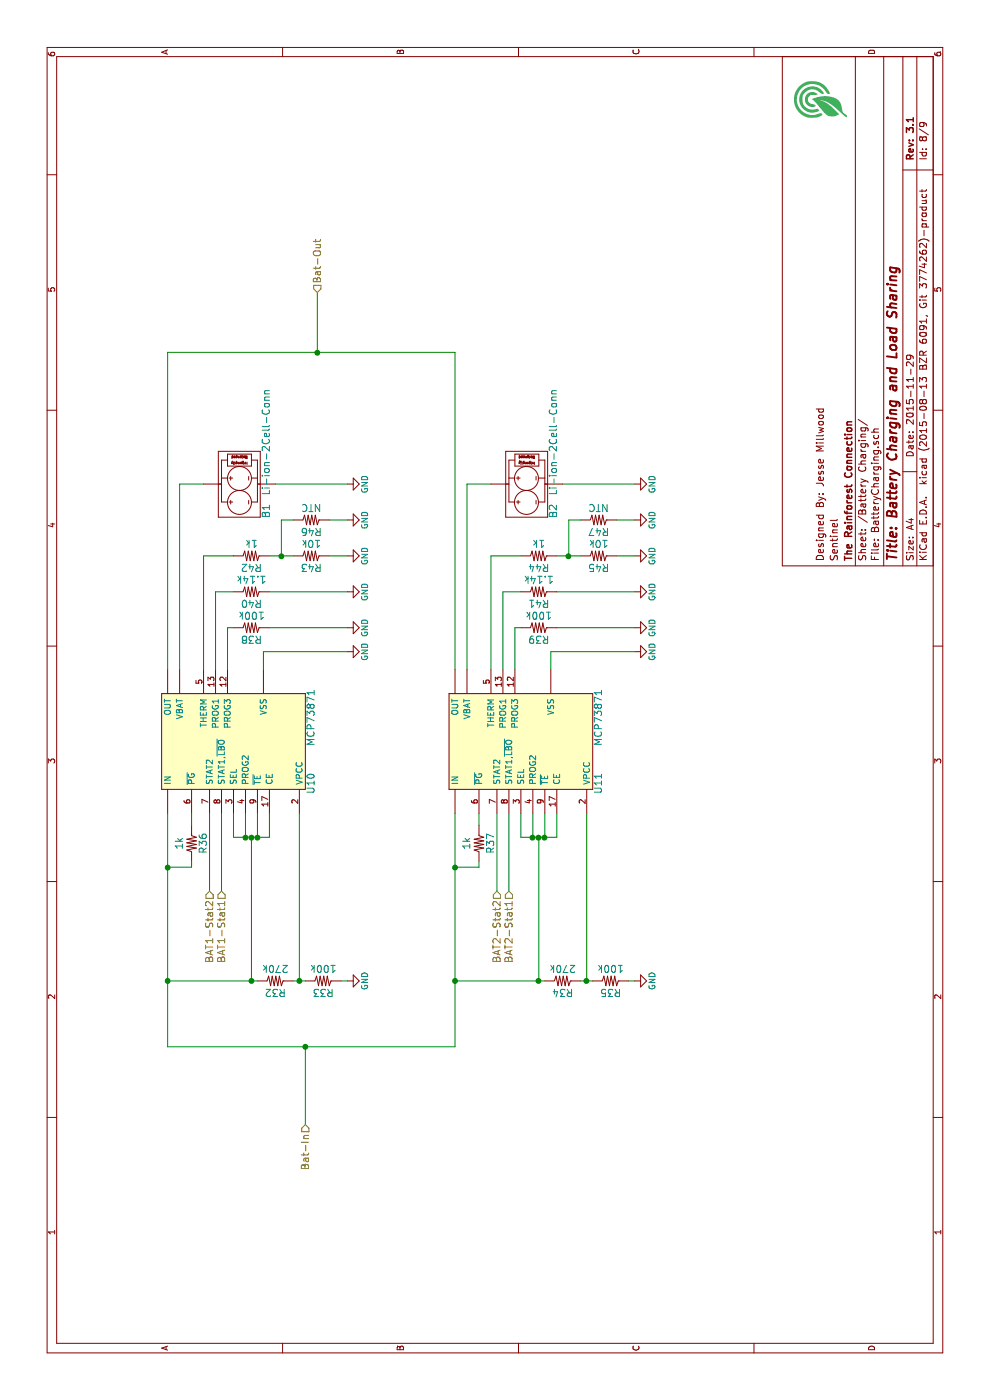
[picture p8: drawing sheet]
EESchema Schematic File Version 2
LIBS:power
LIBS:device
LIBS:transistors
LIBS:conn
LIBS:linear
LIBS:regul
LIBS:74xx
LIBS:cmos4000
LIBS:adc-dac
LIBS:memory
LIBS:xilinx
LIBS:microcontrollers
LIBS:dsp
LIBS:microchip
LIBS:analog_switches
LIBS:motorola
LIBS:texas
LIBS:intel
LIBS:audio
LIBS:interface
LIBS:digital-audio
LIBS:philips
LIBS:display
LIBS:cypress
LIBS:siliconi
LIBS:opto
LIBS:atmel
LIBS:contrib
LIBS:valves
LIBS:JICs
LIBS:Microcontrolers
LIBS:Jdevices
LIBS:JMech
LIBS:Mainboard-cache
EELAYER 25 0
EELAYER END
$Descr A4 11693 8268
encoding utf-8
Sheet 8 9
Title "Battery Charging and Load Sharing"
Date "2015-11-29"
Rev "3.1"
Comp "The Rainforest Connection"
Comment1 "Sentinel"
Comment2 "Designed By: Jesse Millwood"
Comment3 ""
Comment4 ""
$EndDescr
$Comp
L MCP73871 U10
U 1 1
P 5500 1950
F 0 "U10" H 5150 1300 60  0000 C CNN
F 1 "MCP73871" H 5700 1300 60  0000 C CNN
F 2 "Housings_DFN_QFN:QFN-20-1EP_4x4mm_Pitch0.5mm" H 5500 2100 60  0001 C CNN
F 3 "" H 5500 2100 60  0000 C CNN
F 4 "DigiKey" H 5500 1950 60  0001 C CNN "Distributor"
F 5 "MCP73871-2CCI/ML-ND" H 5500 1950 60  0001 C CNN "Distributor #"
	1    5500 1950
	1    0    0    -1  
$EndComp
$Comp
L GND #PWR60
U 1 1
P 6250 2900
F 0 "#PWR60" H 6250 2650 50  0001 C CNN
F 1 "GND" H 6250 2750 50  0000 C CNN
F 2 "" H 6250 2900 60  0000 C CNN
F 3 "" H 6250 2900 60  0000 C CNN
	1    6250 2900
	1    0    0    -1  
$EndComp
Wire Wire Line
	6250 2900 6250 2200
Wire Wire Line
	6250 2200 6100 2200
$Comp
L Res R38
U 1 1
P 6450 2100
F 0 "R38" H 6450 2000 60  0000 C CNN
F 1 "100k" H 6450 2200 60  0000 C CNN
F 2 "Resistors_SMD:R_0805_HandSoldering" H 6450 2100 60  0001 C CNN
F 3 "" H 6450 2100 60  0000 C CNN
F 4 "DigiKey" H 6450 2100 60  0001 C CNN "Distributor"
F 5 "RHM100KCHCT-ND" H 6450 2100 60  0001 C CNN "Distributor #"
	1    6450 2100
	0    1    1    0   
$EndComp
$Comp
L Res R40
U 1 1
P 6750 2100
F 0 "R40" H 6750 2000 60  0000 C CNN
F 1 "1.14k" H 6750 2200 60  0000 C CNN
F 2 "Resistors_SMD:R_0805_HandSoldering" H 6750 2100 60  0001 C CNN
F 3 "" H 6750 2100 60  0000 C CNN
F 4 "DigiKey" H 6750 2100 60  0001 C CNN "Distributor"
F 5 "P1.15KCCT-ND" H 6750 2100 60  0001 C CNN "Distributor #"
	1    6750 2100
	0    1    1    0   
$EndComp
Wire Wire Line
	6100 1900 6450 1900
Wire Wire Line
	6450 1900 6450 1950
Wire Wire Line
	6100 1800 6750 1800
Wire Wire Line
	6750 1800 6750 1950
$Comp
L GND #PWR62
U 1 1
P 6450 2900
F 0 "#PWR62" H 6450 2650 50  0001 C CNN
F 1 "GND" H 6450 2750 50  0000 C CNN
F 2 "" H 6450 2900 60  0000 C CNN
F 3 "" H 6450 2900 60  0000 C CNN
	1    6450 2900
	1    0    0    -1  
$EndComp
$Comp
L GND #PWR64
U 1 1
P 6750 2900
F 0 "#PWR64" H 6750 2650 50  0001 C CNN
F 1 "GND" H 6750 2750 50  0000 C CNN
F 2 "" H 6750 2900 60  0000 C CNN
F 3 "" H 6750 2900 60  0000 C CNN
	1    6750 2900
	1    0    0    -1  
$EndComp
Wire Wire Line
	6450 2900 6450 2250
Wire Wire Line
	6750 2900 6750 2250
$Comp
L GND #PWR66
U 1 1
P 7050 2900
F 0 "#PWR66" H 7050 2650 50  0001 C CNN
F 1 "GND" H 7050 2750 50  0000 C CNN
F 2 "" H 7050 2900 60  0000 C CNN
F 3 "" H 7050 2900 60  0000 C CNN
	1    7050 2900
	1    0    0    -1  
$EndComp
Wire Wire Line
	7050 1950 7050 1700
Wire Wire Line
	7050 1700 6100 1700
Wire Wire Line
	6100 1500 7650 1500
Wire Wire Line
	7650 1500 7650 1700
$Comp
L GND #PWR70
U 1 1
P 7650 2900
F 0 "#PWR70" H 7650 2650 50  0001 C CNN
F 1 "GND" H 7650 2750 50  0000 C CNN
F 2 "" H 7650 2900 60  0000 C CNN
F 3 "" H 7650 2900 60  0000 C CNN
	1    7650 2900
	1    0    0    -1  
$EndComp
Wire Wire Line
	7650 2900 7650 2300
Wire Wire Line
	6100 1400 8750 1400
Wire Wire Line
	8750 1400 8750 3800
$Comp
L Res R36
U 1 1
P 4650 1600
F 0 "R36" H 4650 1500 60  0000 C CNN
F 1 "1k" H 4650 1700 60  0000 C CNN
F 2 "Resistors_SMD:R_0805_HandSoldering" H 4650 1600 60  0001 C CNN
F 3 "" H 4650 1600 60  0000 C CNN
F 4 "DigiKey" H 4650 1600 60  0001 C CNN "Distributor"
F 5 "P1.0KACT-ND" H 4650 1600 60  0001 C CNN "Distributor #"
	1    4650 1600
	1    0    0    -1  
$EndComp
Wire Wire Line
	4800 1600 4900 1600
Wire Wire Line
	2950 1400 4900 1400
Wire Wire Line
	4450 1400 4450 1600
Wire Wire Line
	4450 1600 4500 1600
Wire Wire Line
	4900 1750 4250 1750
Wire Wire Line
	4900 1850 4250 1850
Text HLabel 4250 1750 0    60   Input ~ 0
BAT1-Stat2
Text HLabel 4250 1850 0    60   Input ~ 0
BAT1-Stat1
Wire Wire Line
	4900 1950 4700 1950
Wire Wire Line
	4700 1950 4700 2250
Wire Wire Line
	4700 2250 4900 2250
Wire Wire Line
	4900 2150 4700 2150
Connection ~ 4700 2150
Wire Wire Line
	4900 2050 4700 2050
Connection ~ 4700 2050
Wire Wire Line
	3500 2100 4700 2100
Connection ~ 4700 2100
Wire Wire Line
	3500 1400 3500 2150
Connection ~ 4450 1400
$Comp
L Res R32
U 1 1
P 3500 2300
F 0 "R32" H 3500 2200 60  0000 C CNN
F 1 "270k" H 3500 2400 60  0000 C CNN
F 2 "Resistors_SMD:R_0805_HandSoldering" H 3500 2300 60  0001 C CNN
F 3 "" H 3500 2300 60  0000 C CNN
F 4 "DigiKey" H 3500 2300 60  0001 C CNN "Distributor"
F 5 "P270KCCT-ND" H 3500 2300 60  0001 C CNN "Distributor #"
	1    3500 2300
	0    1    1    0   
$EndComp
Wire Wire Line
	4900 2500 3500 2500
Wire Wire Line
	3500 2450 3500 2550
Connection ~ 3500 2100
$Comp
L Res R33
U 1 1
P 3500 2700
F 0 "R33" H 3500 2600 60  0000 C CNN
F 1 "100k" H 3500 2800 60  0000 C CNN
F 2 "Resistors_SMD:R_0805_HandSoldering" H 3500 2700 60  0001 C CNN
F 3 "" H 3500 2700 60  0000 C CNN
F 4 "DigiKey" H 3500 2700 60  0001 C CNN "Distributor"
F 5 "RHM100KCHCT-ND" H 3500 2700 60  0001 C CNN "Distributor #"
	1    3500 2700
	0    1    1    0   
$EndComp
Connection ~ 3500 2500
Wire Wire Line
	3500 2850 3500 2900
$Comp
L GND #PWR58
U 1 1
P 3500 2900
F 0 "#PWR58" H 3500 2650 50  0001 C CNN
F 1 "GND" H 3500 2750 50  0000 C CNN
F 2 "" H 3500 2900 60  0000 C CNN
F 3 "" H 3500 2900 60  0000 C CNN
	1    3500 2900
	1    0    0    -1  
$EndComp
$Comp
L Res R42
U 1 1
P 7050 2100
F 0 "R42" H 7050 2000 60  0000 C CNN
F 1 "1k" H 7050 2200 60  0000 C CNN
F 2 "Resistors_SMD:R_0805_HandSoldering" H 7050 2100 60  0001 C CNN
F 3 "" H 7050 2100 60  0000 C CNN
F 4 "DigiKey" H 7050 2100 60  0001 C CNN "Distributor"
F 5 "P1.0KACT-ND" H 7050 2100 60  0001 C CNN "Distributor #"
	1    7050 2100
	0    1    1    0   
$EndComp
$Comp
L Res R43
U 1 1
P 7050 2600
F 0 "R43" H 7050 2500 60  0000 C CNN
F 1 "10k" H 7050 2700 60  0000 C CNN
F 2 "Resistors_SMD:R_0805_HandSoldering" H 7050 2600 60  0001 C CNN
F 3 "" H 7050 2600 60  0000 C CNN
F 4 "DigiKey" H 7050 2600 60  0001 C CNN "Distributor"
F 5 "P10KACT-ND" H 7050 2600 60  0001 C CNN "Distributor #"
	1    7050 2600
	0    1    1    0   
$EndComp
$Comp
L Res R46
U 1 1
P 7350 2600
F 0 "R46" H 7350 2500 60  0000 C CNN
F 1 "NTC" H 7350 2700 60  0000 C CNN
F 2 "RFCx:JST-1.5mm" H 7350 2600 60  0001 C CNN
F 3 "" H 7350 2600 60  0000 C CNN
F 4 "DigiKey" H 7350 2600 60  0001 C CNN "Distributor"
F 5 "BC2384-ND, 455-1657-ND" H 7350 2600 60  0001 C CNN "Distributor #"
	1    7350 2600
	0    1    1    0   
$EndComp
Wire Wire Line
	7050 2250 7050 2450
Wire Wire Line
	7050 2750 7050 2900
$Comp
L GND #PWR68
U 1 1
P 7350 2900
F 0 "#PWR68" H 7350 2650 50  0001 C CNN
F 1 "GND" H 7350 2750 50  0000 C CNN
F 2 "" H 7350 2900 60  0000 C CNN
F 3 "" H 7350 2900 60  0000 C CNN
	1    7350 2900
	1    0    0    -1  
$EndComp
Wire Wire Line
	7350 2900 7350 2750
Wire Wire Line
	7350 2450 7350 2350
Wire Wire Line
	7350 2350 7050 2350
Connection ~ 7050 2350
$Comp
L MCP73871 U11
U 1 1
P 5500 4350
F 0 "U11" H 5150 3700 60  0000 C CNN
F 1 "MCP73871" H 5700 3700 60  0000 C CNN
F 2 "Housings_DFN_QFN:QFN-20-1EP_4x4mm_Pitch0.5mm" H 5500 4500 60  0001 C CNN
F 3 "" H 5500 4500 60  0000 C CNN
F 4 "DigiKey" H 5500 4350 60  0001 C CNN "Distributor"
F 5 "MCP73871-2CCI/ML-ND" H 5500 4350 60  0001 C CNN "Distributor #"
	1    5500 4350
	1    0    0    -1  
$EndComp
$Comp
L GND #PWR61
U 1 1
P 6250 5300
F 0 "#PWR61" H 6250 5050 50  0001 C CNN
F 1 "GND" H 6250 5150 50  0000 C CNN
F 2 "" H 6250 5300 60  0000 C CNN
F 3 "" H 6250 5300 60  0000 C CNN
	1    6250 5300
	1    0    0    -1  
$EndComp
Wire Wire Line
	6250 5300 6250 4600
Wire Wire Line
	6250 4600 6100 4600
$Comp
L Res R39
U 1 1
P 6450 4500
F 0 "R39" H 6450 4400 60  0000 C CNN
F 1 "100k" H 6450 4600 60  0000 C CNN
F 2 "Resistors_SMD:R_0805_HandSoldering" H 6450 4500 60  0001 C CNN
F 3 "" H 6450 4500 60  0000 C CNN
F 4 "DigiKey" H 6450 4500 60  0001 C CNN "Distributor"
F 5 "RHM100KCHCT-ND" H 6450 4500 60  0001 C CNN "Distributor #"
	1    6450 4500
	0    1    1    0   
$EndComp
$Comp
L Res R41
U 1 1
P 6750 4500
F 0 "R41" H 6750 4400 60  0000 C CNN
F 1 "1.14k" H 6750 4600 60  0000 C CNN
F 2 "Resistors_SMD:R_0805_HandSoldering" H 6750 4500 60  0001 C CNN
F 3 "" H 6750 4500 60  0000 C CNN
F 4 "DigiKey" H 6750 4500 60  0001 C CNN "Distributor"
F 5 "P1.15KCCT-ND" H 6750 4500 60  0001 C CNN "Distributor #"
	1    6750 4500
	0    1    1    0   
$EndComp
Wire Wire Line
	6100 4300 6450 4300
Wire Wire Line
	6450 4300 6450 4350
Wire Wire Line
	6100 4200 6750 4200
Wire Wire Line
	6750 4200 6750 4350
$Comp
L GND #PWR63
U 1 1
P 6450 5300
F 0 "#PWR63" H 6450 5050 50  0001 C CNN
F 1 "GND" H 6450 5150 50  0000 C CNN
F 2 "" H 6450 5300 60  0000 C CNN
F 3 "" H 6450 5300 60  0000 C CNN
	1    6450 5300
	1    0    0    -1  
$EndComp
$Comp
L GND #PWR65
U 1 1
P 6750 5300
F 0 "#PWR65" H 6750 5050 50  0001 C CNN
F 1 "GND" H 6750 5150 50  0000 C CNN
F 2 "" H 6750 5300 60  0000 C CNN
F 3 "" H 6750 5300 60  0000 C CNN
	1    6750 5300
	1    0    0    -1  
$EndComp
Wire Wire Line
	6450 5300 6450 4650
Wire Wire Line
	6750 5300 6750 4650
$Comp
L GND #PWR67
U 1 1
P 7050 5300
F 0 "#PWR67" H 7050 5050 50  0001 C CNN
F 1 "GND" H 7050 5150 50  0000 C CNN
F 2 "" H 7050 5300 60  0000 C CNN
F 3 "" H 7050 5300 60  0000 C CNN
	1    7050 5300
	1    0    0    -1  
$EndComp
Wire Wire Line
	7050 4350 7050 4100
Wire Wire Line
	7050 4100 6100 4100
Wire Wire Line
	6100 3900 7650 3900
Wire Wire Line
	7650 3900 7650 4100
$Comp
L GND #PWR71
U 1 1
P 7650 5300
F 0 "#PWR71" H 7650 5050 50  0001 C CNN
F 1 "GND" H 7650 5150 50  0000 C CNN
F 2 "" H 7650 5300 60  0000 C CNN
F 3 "" H 7650 5300 60  0000 C CNN
	1    7650 5300
	1    0    0    -1  
$EndComp
Wire Wire Line
	7650 5300 7650 4700
Wire Wire Line
	8750 3800 6100 3800
$Comp
L Res R37
U 1 1
P 4650 4000
F 0 "R37" H 4650 3900 60  0000 C CNN
F 1 "1k" H 4650 4100 60  0000 C CNN
F 2 "Resistors_SMD:R_0805_HandSoldering" H 4650 4000 60  0001 C CNN
F 3 "" H 4650 4000 60  0000 C CNN
F 4 "DigiKey" H 4650 4000 60  0001 C CNN "Distributor"
F 5 "P1.0KACT-ND" H 4650 4000 60  0001 C CNN "Distributor #"
	1    4650 4000
	1    0    0    -1  
$EndComp
Wire Wire Line
	4800 4000 4900 4000
Wire Wire Line
	2950 3800 4900 3800
Wire Wire Line
	4450 3800 4450 4000
Wire Wire Line
	4450 4000 4500 4000
Wire Wire Line
	4900 4150 4250 4150
Wire Wire Line
	4900 4250 4250 4250
Text HLabel 4250 4150 0    60   Input ~ 0
BAT2-Stat2
Text HLabel 4250 4250 0    60   Input ~ 0
BAT2-Stat1
Wire Wire Line
	4900 4350 4700 4350
Wire Wire Line
	4700 4350 4700 4650
Wire Wire Line
	4700 4650 4900 4650
Wire Wire Line
	4900 4550 4700 4550
Connection ~ 4700 4550
Wire Wire Line
	4900 4450 4700 4450
Connection ~ 4700 4450
Wire Wire Line
	3500 4500 4700 4500
Connection ~ 4700 4500
Wire Wire Line
	3500 3800 3500 4550
Connection ~ 4450 3800
$Comp
L Res R34
U 1 1
P 3500 4700
F 0 "R34" H 3500 4600 60  0000 C CNN
F 1 "270k" H 3500 4800 60  0000 C CNN
F 2 "Resistors_SMD:R_0805_HandSoldering" H 3500 4700 60  0001 C CNN
F 3 "" H 3500 4700 60  0000 C CNN
F 4 "DigiKey" H 3500 4700 60  0001 C CNN "Distributor"
F 5 "P270KCCT-ND" H 3500 4700 60  0001 C CNN "Distributor #"
	1    3500 4700
	0    1    1    0   
$EndComp
Wire Wire Line
	4900 4900 3500 4900
Wire Wire Line
	3500 4850 3500 4950
Connection ~ 3500 4500
$Comp
L Res R35
U 1 1
P 3500 5100
F 0 "R35" H 3500 5000 60  0000 C CNN
F 1 "100k" H 3500 5200 60  0000 C CNN
F 2 "Resistors_SMD:R_0805_HandSoldering" H 3500 5100 60  0001 C CNN
F 3 "" H 3500 5100 60  0000 C CNN
F 4 "DigiKey" H 3500 5100 60  0001 C CNN "Distributor"
F 5 "RHM100KCHCT-ND" H 3500 5100 60  0001 C CNN "Distributor #"
	1    3500 5100
	0    1    1    0   
$EndComp
Connection ~ 3500 4900
Wire Wire Line
	3500 5250 3500 5300
$Comp
L GND #PWR59
U 1 1
P 3500 5300
F 0 "#PWR59" H 3500 5050 50  0001 C CNN
F 1 "GND" H 3500 5150 50  0000 C CNN
F 2 "" H 3500 5300 60  0000 C CNN
F 3 "" H 3500 5300 60  0000 C CNN
	1    3500 5300
	1    0    0    -1  
$EndComp
$Comp
L Res R44
U 1 1
P 7050 4500
F 0 "R44" H 7050 4400 60  0000 C CNN
F 1 "1k" H 7050 4600 60  0000 C CNN
F 2 "Resistors_SMD:R_0805_HandSoldering" H 7050 4500 60  0001 C CNN
F 3 "" H 7050 4500 60  0000 C CNN
F 4 "DigiKey" H 7050 4500 60  0001 C CNN "Distributor"
F 5 "P1.0KACT-ND" H 7050 4500 60  0001 C CNN "Distributor #"
	1    7050 4500
	0    1    1    0   
$EndComp
$Comp
L Res R45
U 1 1
P 7050 5000
F 0 "R45" H 7050 4900 60  0000 C CNN
F 1 "10k" H 7050 5100 60  0000 C CNN
F 2 "Resistors_SMD:R_0805_HandSoldering" H 7050 5000 60  0001 C CNN
F 3 "" H 7050 5000 60  0000 C CNN
F 4 "DigiKey" H 7050 5000 60  0001 C CNN "Distributor"
F 5 "P10KACT-ND" H 7050 5000 60  0001 C CNN "Distributor #"
	1    7050 5000
	0    1    1    0   
$EndComp
$Comp
L Res R47
U 1 1
P 7350 5000
F 0 "R47" H 7350 4900 60  0000 C CNN
F 1 "NTC" H 7350 5100 60  0000 C CNN
F 2 "RFCx:JST-1.5mm" H 7350 5000 60  0001 C CNN
F 3 "" H 7350 5000 60  0000 C CNN
F 4 "DigiKey" H 7350 5000 60  0001 C CNN "Distributor"
F 5 "BC2384-ND, 455-1657-ND" H 7350 5000 60  0001 C CNN "Distributor #"
	1    7350 5000
	0    1    1    0   
$EndComp
Wire Wire Line
	7050 4650 7050 4850
Wire Wire Line
	7050 5150 7050 5300
$Comp
L GND #PWR69
U 1 1
P 7350 5300
F 0 "#PWR69" H 7350 5050 50  0001 C CNN
F 1 "GND" H 7350 5150 50  0000 C CNN
F 2 "" H 7350 5300 60  0000 C CNN
F 3 "" H 7350 5300 60  0000 C CNN
	1    7350 5300
	1    0    0    -1  
$EndComp
Wire Wire Line
	7350 5300 7350 5150
Wire Wire Line
	7350 4850 7350 4750
Wire Wire Line
	7350 4750 7050 4750
Connection ~ 7050 4750
Wire Wire Line
	2950 3800 2950 1400
Connection ~ 3500 1400
Connection ~ 3500 3800
Wire Wire Line
	2950 2550 2300 2550
Connection ~ 2950 2550
Text HLabel 2300 2550 0    60   Input ~ 0
Bat-In
Wire Wire Line
	8750 2650 9250 2650
Connection ~ 8750 2650
Text HLabel 9250 2650 2    60   Input ~ 0
Bat-Out
$Comp
L Li-ion-2Cell B1
U 1 1
P 7600 2000
F 0 "B1" H 7425 1775 60  0000 C CNN
F 1 "Li-ion-2Cell-Conn" H 8000 1775 60  0000 C CNN
F 2 "RFCx:JST-2mm" H 7600 2000 60  0001 C CNN
F 3 "" H 7600 2000 60  0000 C CNN
F 4 "DigiKey" H 7600 2000 60  0001 C CNN "Distributor"
F 5 "455-1704-ND" H 7600 2000 60  0001 C CNN "Distributor #"
	1    7600 2000
	1    0    0    -1  
$EndComp
$Comp
L Li-ion-2Cell B2
U 1 1
P 7600 4400
F 0 "B2" H 7425 4175 60  0000 C CNN
F 1 "Li-ion-2Cell-Conn" H 8000 4175 60  0000 C CNN
F 2 "RFCx:JST-2mm" H 7600 4400 60  0001 C CNN
F 3 "" H 7600 4400 60  0000 C CNN
F 4 "DigiKey" H 7600 4400 60  0001 C CNN "Distributor"
F 5 "455-1704-ND" H 7600 4400 60  0001 C CNN "Distributor #"
	1    7600 4400
	1    0    0    -1  
$EndComp
$EndSCHEMATC
